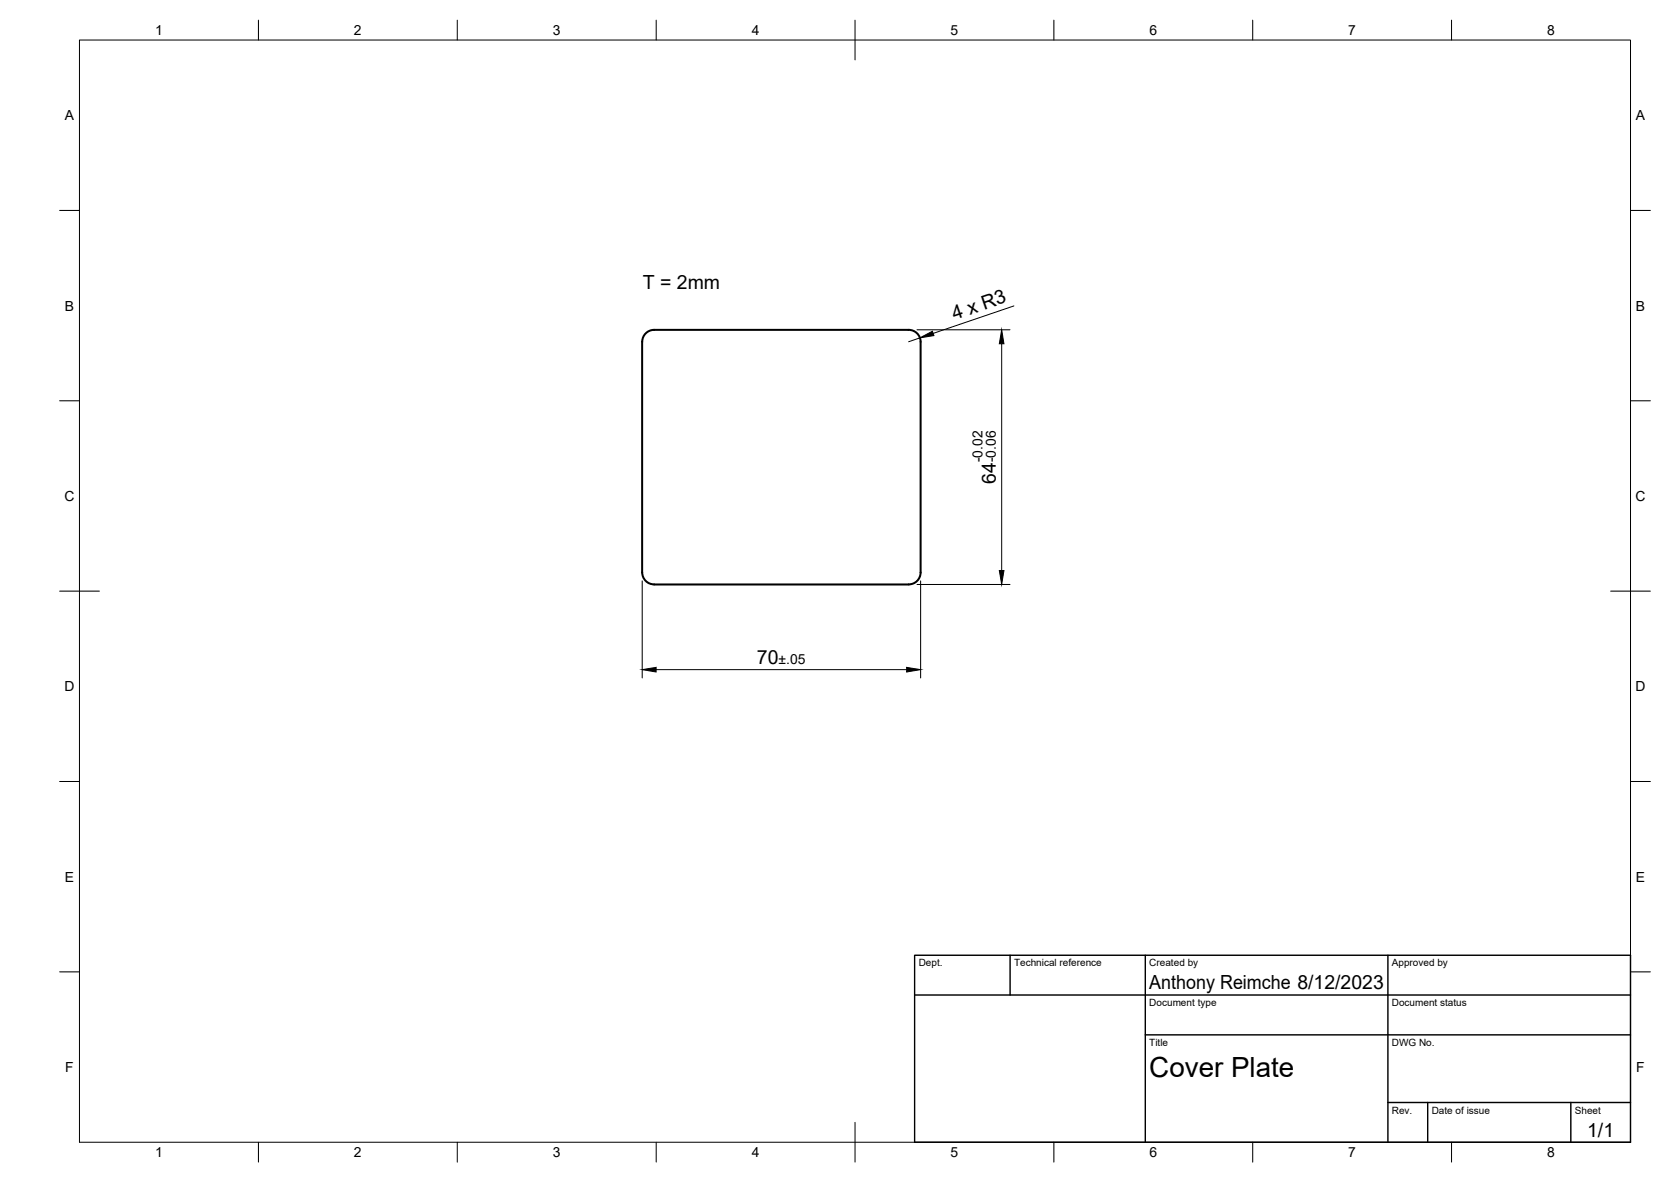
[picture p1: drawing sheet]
<svg xmlns="http://www.w3.org/2000/svg" width="420mm" height="297mm" viewBox="0 0 420 297" stroke-linecap="round" stroke-linejoin="round" font-family="sans-serif">
<!-- layer: Visible -->
<path d="M161.5 85.9v58a2.99 2.99 0 0 0 3 3M164.5 82.9h64a2.99 2.99 0 0 1 3 3M164.5 82.9a2.99 2.99 0 0 0-3 3M231.5 85.9v58a2.99 2.99 0 0 1-3 3M164.5 146.9h64" fill="none" stroke="#000" stroke-width=".51"/>
<!-- layer: BORDER -->
<g fill="none" stroke="#000" stroke-width=".25">
<path d="M20 10.1h390v276.9h-390zM65 5.1v5M115 5.1v5M165 5.1v5M215 5.1v10M265 5.1v5M315 5.1v5M365 5.1v5M15 52.9h5M410 52.9h5M15 100.7h5M410 100.7h5"/>
<path d="M15 148.6h10M405 148.6h10M15 196.4h5M410 196.4h5M15 244.2h5M410 244.2h5M65 287v5M115 287v5M165 287v5M215 282.1v9.9M265 287v5M315 287v5"/>
<path d="M365 287v5"/>
</g>
<!-- layer: TITLEBLOCK -->
<path d="M230 240.1h180v46.9h-180zM230 250h180M254 240.1v9.9M288 240.1v46.9M349 240.1v46.9M288 260.1h122M349 277.1h61M359 277.1v9.9M395 277.1v9.9" fill="none" stroke="#000" stroke-width=".36"/>
<!-- layer: FD_Dimensions -->
<path d="M254.9 76.9l-20.3 6.9M230.6 82.9h23.4M231.3 84.9l-2.8 1M251.9 86.4v57M161.5 146v24.4M230.6 146.9h23.4M231.5 146v24.4M165 168.3h63" fill="none" stroke="#000" stroke-width=".25"/>
<path d="M231.3 84.9l3.1-1.7 .4 1.1zM251.9 82.9l.5 3.5h-1.1zM251.3 143.4h1.1l-.5 3.5zM161.5 168.3l3.5-.6v1.2zM228 167.7l3.5 .6-3.5 .6z" fill="#000" stroke="#000" stroke-width=".25"/>
<text font-size="7" x="289" y="270.6">Cover Plate</text>
<g font-size="4.9">
<text x="161.6" y="72.7">T = 2mm</text>
<text x="240" y="80.4" transform="rotate(-19 240 80.4)">4 x R3</text>
<text x="250.4" y="121.5" transform="rotate(-90 250.4 121.5)">64</text>
<text x="190.3" y="166.8">70</text>
<text x="289" y="248.5">Anthony Reimche 8/12/2023</text>
<text x="399.1" y="285.7">1/1</text>
</g>
<g font-size="3.5">
<text x="39" y="8.8">1</text>
<text x="89" y="8.8">2</text>
<text x="139" y="8.8">3</text>
<text x="189" y="8.8">4</text>
<text x="239" y="8.8">5</text>
<text x="289" y="8.8">6</text>
<text x="339" y="8.8">7</text>
<text x="389" y="8.8">8</text>
<text x="16.3" y="30.2">A</text>
<text x="411.3" y="30.2">A</text>
<text x="16.3" y="78">B</text>
<text x="411.3" y="78">B</text>
<text x="247" y="116.2" transform="rotate(-90 247 116.2)">-0.02</text>
<text x="250.4" y="116.2" transform="rotate(-90 250.4 116.2)">-0.06</text>
<text x="16.2" y="125.9">C</text>
<text x="411.2" y="125.9">C</text>
<text x="195.8" y="166.8">±.05</text>
<text x="16.2" y="173.7">D</text>
<text x="411.2" y="173.7">D</text>
<text x="16.3" y="221.6">E</text>
<text x="411.3" y="221.6">E</text>
<text x="16.4" y="269.4">F</text>
<text x="411.4" y="269.4">F</text>
<text x="39" y="290.8">1</text>
<text x="89" y="290.8">2</text>
<text x="139" y="290.8">3</text>
<text x="189" y="290.8">4</text>
<text x="239" y="290.8">5</text>
<text x="289" y="290.8">6</text>
<text x="339" y="290.8">7</text>
<text x="389" y="290.8">8</text>
</g>
<g font-size="2.5">
<text x="231" y="242.9">Dept.</text>
<text x="255" y="242.9">Technical reference</text>
<text x="289" y="242.9">Created by</text>
<text x="350" y="242.9">Approved by</text>
<text x="289" y="252.8">Document type</text>
<text x="350" y="252.8">Document status</text>
<text x="289" y="262.9">Title</text>
<text x="350" y="262.9">DWG No.</text>
<text x="350" y="279.9">Rev.</text>
<text x="360" y="279.9">Date of issue</text>
<text x="396" y="279.9">Sheet</text>
</g>
</svg>
